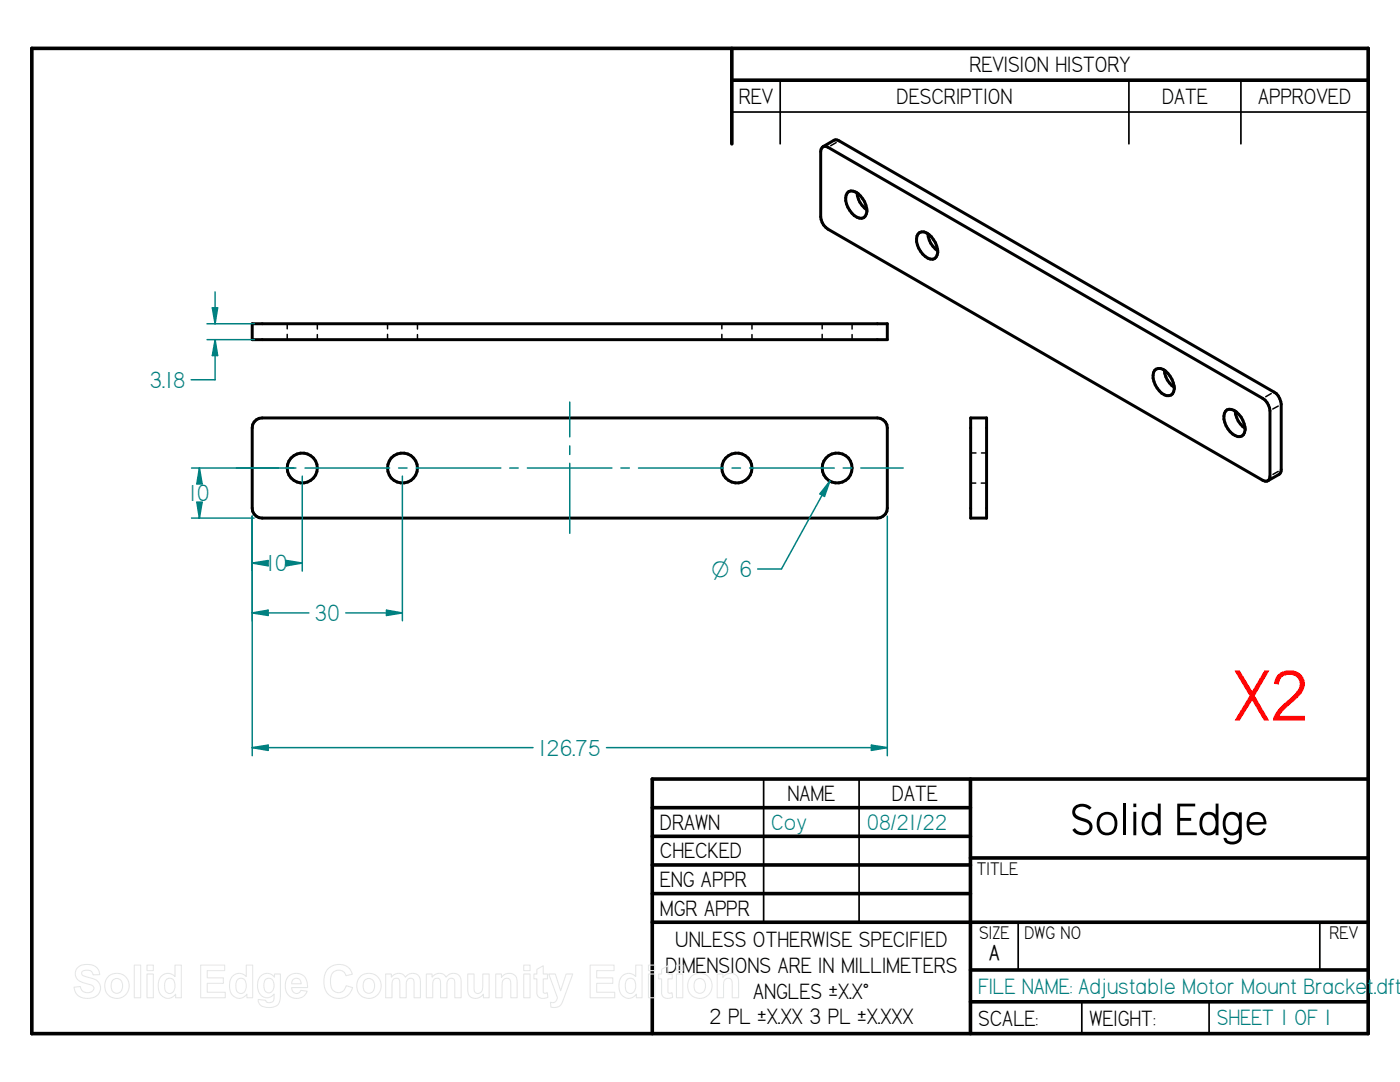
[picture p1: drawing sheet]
<svg xmlns="http://www.w3.org/2000/svg" width="279mm" height="216mm" viewBox="0 0 279 216" stroke-linecap="round" stroke-linejoin="round" font-family="sans-serif">
<g fill="none" stroke="#000" stroke-width=".72">
<path d="M6.3 9.7h266.7l.1 196.5h-266.8zM146 9.7v19M146 16h127M193.7 155.4v50.8M273 155.4h-142.8v50.8M130.2 161.2h63.5M130.2 166.9h63.5M130.2 172.6h63.5M130.2 178.3h63.5M193.7 171.2h79.3M130.2 184h142.8M193.7 193.5h79.3"/>
<path d="M193.7 199.9h79.3"/>
</g>
<path d="M155.7 16v12.7M225.3 16v12.7M247.6 16v12.7M146 22.4h127M152.4 155.4v28.6M171.4 155.4v28.6M203.2 184.2v9.3M215.9 199.9v6.3M241.3 199.9v6.3M263.4 184.2v9.3" fill="none" stroke="#000" stroke-width=".34"/>
<g fill="none" stroke="#000" stroke-width=".59">
<path d="M164.1 29.4l.3-.2 .8 .2 86.8 50.1a3.2 3.2 0 0 1 1.4 2.5v13a.88 .88 0 0 1-.4 .9 .88 .88 0 0 1-1-.1l-86.8-50.1a3.2 3.2 0 0 1-1.4-2.4v-13.1zM164.2 29.3l2.3-1.3 .3-.1 .7 .2 86.8 50.1a2.97 2.97 0 0 1 1.4 2.4v13.5l-.4 .6-2.3 1.2M169.1 38.5a1.75 1.75 0 0 1 2.6 .6 4.1 4.1 0 0 1 1.2 3.6 1.16 1.16 0 0 1-1.9 .6 4.3 4.3 0 0 1-2.1-4.4zM171 38.4a4.6 4.6 0 0 0 2 3.5M183.5 46.4a2.41 2.41 0 0 1 2.8 1.4 2.9 2.9 0 0 1 .2 3.8 2.46 2.46 0 0 1-2.8-1.4 3.2 3.2 0 0 1-.5-3.5zM185.2 46.6a4.6 4.6 0 0 0 2 3.5M50.3 64.6h126.8v3.2h-126.8zM230.4 73.9a1.75 1.75 0 0 1 2.7 .6 4.2 4.2 0 0 1 1.1 3.6 1.41 1.41 0 0 1-2.4 .3 4 4 0 0 1-1.4-4.5zM232.4 73.9a4.5 4.5 0 0 0 2 3.4M50.7 84.2l1-.7 .6-.1h122.8a2.03 2.03 0 0 1 2 2v16a1.97 1.97 0 0 1-2 2h-122.8a1.97 1.97 0 0 1-2-2v-16l.1-.6zM193.7 83.4h3.2v20h-3.2zM244.9 81.8a2.02 2.02 0 0 1 2.3 .9 4.2 4.2 0 0 1 1.2 3.6 1.17 1.17 0 0 1-1.9 .6 4.3 4.3 0 0 1-2.2-4.4z"/>
<path d="M246.5 82a4.5 4.5 0 0 0 2 3.5"/>
<circle cx="60.3" cy="93.4" r="2.99"/>
<circle cx="80.3" cy="93.4" r="3"/>
<circle cx="147.1" cy="93.4" r="3"/>
<circle cx="167.1" cy="93.4" r="2.99"/>
</g>
<g fill="none" stroke="#000" stroke-width=".3">
<path d="M166.9 28.4l-1.1 .7M57.3 64.6v1M57.3 66.7v1.1M63.3 64.6v1.1M63.3 66.8v1M77.3 64.6v1M77.3 66.7v1.1M83.3 64.6v1.1M83.3 66.8v1M144.1 64.6v1M144.1 66.7v1.1M150.1 64.6v1.1"/>
<path d="M150.1 66.8v1M164.1 64.6v1M164.1 66.7v1.1M170.1 64.6v1.1M170.1 66.8v1M253.7 78.5l-1.1 .7M193.7 96.4h1M193.7 90.4h1.1M195.8 96.4h1.1M195.9 90.4h1M255.1 94.1l-1.1 .6M255.1 81l-1.1 .6"/>
</g>
<path d="M50.3 103v47.8M177.1 103v47.8M50.3 149.2l3.2-.5v1z" fill="none" stroke="#008080" stroke-width=".3"/>
<path d="M50.3 149.2l3.2-.5v1z" fill="#008080"/>
<path d="M173.9 148.7l3.2 .5-3.2 .5z" fill="none" stroke="#008080" stroke-width=".3"/>
<path d="M173.9 148.7l3.2 .5-3.2 .5z" fill="#008080"/>
<path d="M60.3 95v19M50.3 103v11M50.3 112.4l3.2-.6v1.1zM50.3 149.2h56.1M121 149.2h56.1" fill="none" stroke="#008080" stroke-width=".3"/>
<path d="M50.3 112.4l3.2-.6v1.1z" fill="#008080"/>
<path d="M57.1 111.8l3.2 .6-3.2 .5z" fill="none" stroke="#008080" stroke-width=".3"/>
<path d="M57.1 111.8l3.2 .6-3.2 .5z" fill="#008080"/>
<path d="M80.3 95v28.9M50.3 112.4h1.8M50.3 103v20.9M58.5 112.4h1.8M50.3 122.3l3.2-.5v1z" fill="none" stroke="#008080" stroke-width=".3"/>
<path d="M50.3 122.3l3.2-.5v1z" fill="#008080"/>
<path d="M77.1 121.8l3.2 .5-3.2 .5z" fill="none" stroke="#008080" stroke-width=".3"/>
<path d="M77.1 121.8l3.2 .5-3.2 .5z" fill="#008080"/>
<path d="M38.1 75.8h4.8M41.3 64.6h9.4M41.3 67.8h9.4M42.4 61.4h1l-.5 3.2zM50.3 122.3h11.3M69 122.3h11.3" fill="none" stroke="#008080" stroke-width=".3"/>
<path d="M42.4 61.4h1l-.5 3.2z" fill="#008080"/>
<path d="M42.9 67.8l.5 3.2h-1z" fill="none" stroke="#008080" stroke-width=".3"/>
<path d="M42.9 67.8l.5 3.2h-1z" fill="#008080"/>
<g fill="none" stroke="#008080" stroke-width=".3">
<path d="M42.9 58.3v6.3M42.9 67.8v8M38.2 93.4h20.9M39.8 93.4l.5 3.2h-1zM60.9 93.4h16.9M79.5 93.4h1.7M83.1 93.4h16.8M101.7 93.4h1.7M105.2 93.4h16.9M113.7 80.2v7M113.7 89v1.7M113.7 92.5v13.9"/>
<path d="M123.9 93.4h1.7M127.4 93.4h16.9M146.1 93.4h1.7M149.6 93.4h16.9M168.3 93.4h1.7M171.8 93.4h8.5M38.2 103.4h12.5"/>
</g>
<path d="M39.8 93.4l.5 3.2h-1z" fill="#008080"/>
<path d="M39.3 100.2h1l-.5 3.2z" fill="none" stroke="#008080" stroke-width=".3"/>
<path d="M39.3 100.2h1l-.5 3.2z" fill="#008080"/>
<path d="M39.8 93.4v2.3M165.6 96l-1.1 3.1-.9-.5zM165.6 96l-9.6 17.5h-4.8M39.8 101.1v2.3" fill="none" stroke="#008080" stroke-width=".3"/>
<path d="M165.6 96l-1.1 3.1-.9-.5z" fill="#008080"/>
<g fill="none" stroke="#e6e6e6" stroke-width=".21">
<path d="M15.4 193.1a3.1 3.1 0 0 1 4.1 .2l.4 1.2h-1.3a1.29 1.29 0 0 0-1-.9 1.29 1.29 0 0 0-1.3 .5v.1a1.31 1.31 0 0 0 1.4 .8 2.59 2.59 0 0 1 2.3 1.6 2.17 2.17 0 0 1-2.6 2.6 2.35 2.35 0 0 1-2.6-2.2l1.2-.2a1.41 1.41 0 0 0 1.3 1.3 1.41 1.41 0 0 0 1.5-.9 1.28 1.28 0 0 0-1.4-.9 2.4 2.4 0 0 1-2.4-2l.1-.7zM21.6 194.9a2.48 2.48 0 0 1 3.7 .2 2.48 2.48 0 0 1-.7 3.7 2.48 2.48 0 0 1-3.5-1.1 2.87 2.87 0 0 1 .5-2.8zM22.5 195.6a1.17 1.17 0 0 1 1.4-.2 1.17 1.17 0 0 1 .6 1.3 1.19 1.19 0 0 1-1.1 1.5 1.19 1.19 0 0 1-1.2-1.5l.1-.6zM26.8 192.6h1.3v6.5h-1.3zM29.3 192.6h1.3v1.1h-1.3zM29.3 194.4h1.3v4.7h-1.3zM32.1 194.9a1.85 1.85 0 0 1 2.8 0v-2.3h1.3v6.5h-1.1v-.7a1.89 1.89 0 0 1-2.2 .7 1.89 1.89 0 0 1-1.3-2l.1-1.3zM33.3 195.3a1.04 1.04 0 0 1 1.1 .1 1.04 1.04 0 0 1 .5 .9 1.38 1.38 0 0 1-1.3 1.9 1.87 1.87 0 0 1-.5-2.7zM40 192.6h4.8v1.1h-3.4v1.4h3.2v1.1h-3.2v1.8h3.6v1.1h-5zM46.4 194.9a1.85 1.85 0 0 1 2.7 0v-2.3h1.3v6.5h-1.1v-.7a1.89 1.89 0 0 1-2.2 .7 1.89 1.89 0 0 1-1.3-2l.1-1.3zM47.6 195.3a1.04 1.04 0 0 1 1.1 .1 1.04 1.04 0 0 1 .4 .9 1.38 1.38 0 0 1-1.3 1.9 1.87 1.87 0 0 1-.4-2.7zM51.9 194.9a1.79 1.79 0 0 1 2.9 .1v-.6h1.2v4.2a1.97 1.97 0 0 1-1.5 2.4 2.66 2.66 0 0 1-2.9-.9v-.7l1.4 .2a.89 .89 0 0 0 1.1 .4 .89 .89 0 0 0 .6-1v-.7a1.82 1.82 0 0 1-2.1 .7 1.82 1.82 0 0 1-1.2-1.9l.1-1.3z"/>
<path d="M52.9 195.5a1.01 1.01 0 0 1 1.2-.2 1.01 1.01 0 0 1 .6 1 1.22 1.22 0 0 1-.2 1.3 1.22 1.22 0 0 1-1.4 .4 2.13 2.13 0 0 1-.2-2.5zM57.5 194.9a2.24 2.24 0 0 1 2.5-.5 2.24 2.24 0 0 1 1.4 2.1v.6h-3.2a.95 .95 0 0 0 .7 1.1 .95 .95 0 0 0 1.1-.6l1.3 .2a2.3 2.3 0 0 1-2.9 1.3 2.3 2.3 0 0 1-1.4-2.8l.1-.8zM58.5 195.5a.96 .96 0 0 1 1.1-.2 .96 .96 0 0 1 .5 1h-1.9zM65.4 193.3a2.86 2.86 0 0 1 4.9 1.1l-1.3 .3a1.58 1.58 0 0 0-1.8-1.1 1.58 1.58 0 0 0-1.2 1.7 2.19 2.19 0 0 0 1.2 2.7 1.54 1.54 0 0 0 1.9-1.3l1.3 .4a2.92 2.92 0 0 1-3.5 2.1 2.92 2.92 0 0 1-2.3-3.3l.2-1.5zM71.9 194.9a2.48 2.48 0 0 1 3.6 .2 2.48 2.48 0 0 1-.6 3.7 2.48 2.48 0 0 1-3.5-1.1 2.87 2.87 0 0 1 .5-2.8zM72.8 195.6a1.17 1.17 0 0 1 1.4-.2 1.17 1.17 0 0 1 .6 1.3 1.19 1.19 0 0 1-1.2 1.5 1.19 1.19 0 0 1-1.1-1.5v-.6zM77 194.4h1.1v.6a1.64 1.64 0 0 1 2.8 0 1.62 1.62 0 0 1 1.9-.7 1.62 1.62 0 0 1 1.1 1.7v3.1h-1.3v-3.2a.77 .77 0 0 0-.8-.7 .77 .77 0 0 0-.7 .9v3h-1.3v-3a.77 .77 0 0 0-.8-.9 .77 .77 0 0 0-.7 .8l-.1 3.1h-1.2zM85.1 194.4h1.1v.6a1.64 1.64 0 0 1 2.8 0 1.62 1.62 0 0 1 2-.7 1.62 1.62 0 0 1 1 1.7v3.1h-1.2l-.1-3.2a.77 .77 0 0 0-.8-.7 .77 .77 0 0 0-.7 .9v3h-1.3v-3a.77 .77 0 0 0-.7-.9 .77 .77 0 0 0-.8 .8v3.1h-1.3zM93.3 194.4h1.3v2.6a.86 .86 0 0 0 .2 1 .86 .86 0 0 0 .9 .1 1.59 1.59 0 0 0 .7-1.8v-1.9h1.2v4.7h-1.1v-.7a1.67 1.67 0 0 1-2 .8 1.67 1.67 0 0 1-1.2-1.8zM98.9 194.4h1.2v.6a1.68 1.68 0 0 1 2-.8 1.68 1.68 0 0 1 1.1 1.9v3h-1.3v-2.9a.87 .87 0 0 0-.9-1 .87 .87 0 0 0-.8 1.1v2.8h-1.3zM104.5 192.6h1.3v1.1h-1.3zM104.5 194.4h1.3v4.7h-1.3z"/>
<path d="M107.1 193.4l1.3-.7v1.7h.9v.9h-.9v2.3a.47 .47 0 0 0 .2 .6 .47 .47 0 0 0 .6-.1l.1 .9a1.42 1.42 0 0 1-2.2-.7v-3h-.5v-.9h.5zM109.5 194.4h1.3l1.1 3.3 1.1-3.3h1.3l-2 5.4a1.74 1.74 0 0 1-2.4 1.2v-1a.97 .97 0 0 0 1.4-.9zM117.8 192.6h4.8v1.1h-3.5v1.4h3.2v1.1h-3.2v1.8h3.6v1.1h-4.9zM124.1 194.9a1.85 1.85 0 0 1 2.8 0v-2.3h1.2v6.5h-1.1v-.7a1.89 1.89 0 0 1-2.2 .7 1.89 1.89 0 0 1-1.3-2l.1-1.3zM125.3 195.3a1.04 1.04 0 0 1 1.1 .1 1.04 1.04 0 0 1 .5 .9 1.38 1.38 0 0 1-1.3 1.9 1.87 1.87 0 0 1-.5-2.7zM129.4 192.6h1.3v1.1h-1.3zM129.4 194.4h1.3v4.7h-1.3zM132 193.4l1.3-.7v1.7h.9v.9h-.9v2.3a.47 .47 0 0 0 .2 .6 .47 .47 0 0 0 .6-.1l.1 .9a1.42 1.42 0 0 1-2.2-.7v-3h-.6v-.9h.6zM135 192.6h1.3v1.1h-1.3zM135 194.4h1.3v4.7h-1.3zM137.9 194.9a2.48 2.48 0 0 1 3.7 .2 2.48 2.48 0 0 1-.6 3.7 2.48 2.48 0 0 1-3.6-1.1 2.87 2.87 0 0 1 .5-2.8zM138.8 195.6a1.17 1.17 0 0 1 1.4-.2 1.17 1.17 0 0 1 .6 1.3 1.19 1.19 0 0 1-1.1 1.5 1.19 1.19 0 0 1-1.2-1.5l.1-.6z"/>
<path d="M143.1 194.4h1.2v.6a1.68 1.68 0 0 1 2-.8 1.68 1.68 0 0 1 1.1 1.9v3h-1.3v-2.9a.87 .87 0 0 0-.9-1 .87 .87 0 0 0-.8 1.1v2.8h-1.3z"/>
</g>
<text font-size="15.8" fill="#f00" x="246.3" y="143.6">X2</text>
<text font-size="10" x="213.7" y="166.6">Solid Edge</text>
<g font-size="5.2" fill="#008080">
<text x="29.8" y="77.3">3.18</text>
<text x="37.7" y="100">10</text>
<text x="53.2" y="114">10</text>
<text x="62.7" y="123.9">30</text>
<text x="107.5" y="150.8">126.75</text>
</g>
<g font-size="5">
<text x="193.5" y="14.4">REVISION HISTORY</text>
<text x="147.4" y="20.7">REV</text>
<text x="178.9" y="20.7">DESCRIPTION</text>
<text x="231.9" y="20.7">DATE</text>
<text x="251.1" y="20.7">APPROVED</text>
<text x="157.1" y="159.9">NAME</text>
<text x="178" y="159.9">DATE</text>
<text x="131.7" y="165.6">DRAWN</text>
<text x="131.7" y="171.3">CHECKED</text>
<text x="131.7" y="177">ENG APPR</text>
<text x="131.7" y="182.7">MGR APPR</text>
<text x="134.7" y="189.1">UNLESS OTHERWISE SPECIFIED</text>
<text x="132.8" y="194.1">DIMENSIONS ARE IN MILLIMETERS</text>
<text x="150.3" y="199.3">ANGLES ±X.X°</text>
<text x="141.6" y="204.3">2 PL ±X.XX 3 PL ±X.XXX</text>
<text x="195.2" y="204.6">SCALE:</text>
<text x="217.4" y="204.6">WEIGHT:</text>
</g>
<g font-size="5" fill="#008080">
<text x="153.9" y="165.6">Coy</text>
<text x="173" y="165.6">08/21/22</text>
<text x="195.2" y="198.2">FILE NAME: Adjustable Motor Mount Bracket.dft</text>
<text x="242.8" y="204.6">SHEET 1 OF 1</text>
</g>
<text font-size="4.9" fill="#008080" x="142" y="115.1">O 6</text>
<text font-size="4.8" x="197.4" y="191.6">A</text>
<g font-size="4.1">
<text x="194.9" y="174.6">TITLE</text>
<text x="195.4" y="187.5">SIZE</text>
<text x="204.5" y="187.5">DWG NO</text>
<text x="265.4" y="187.5">REV</text>
</g>
</svg>
